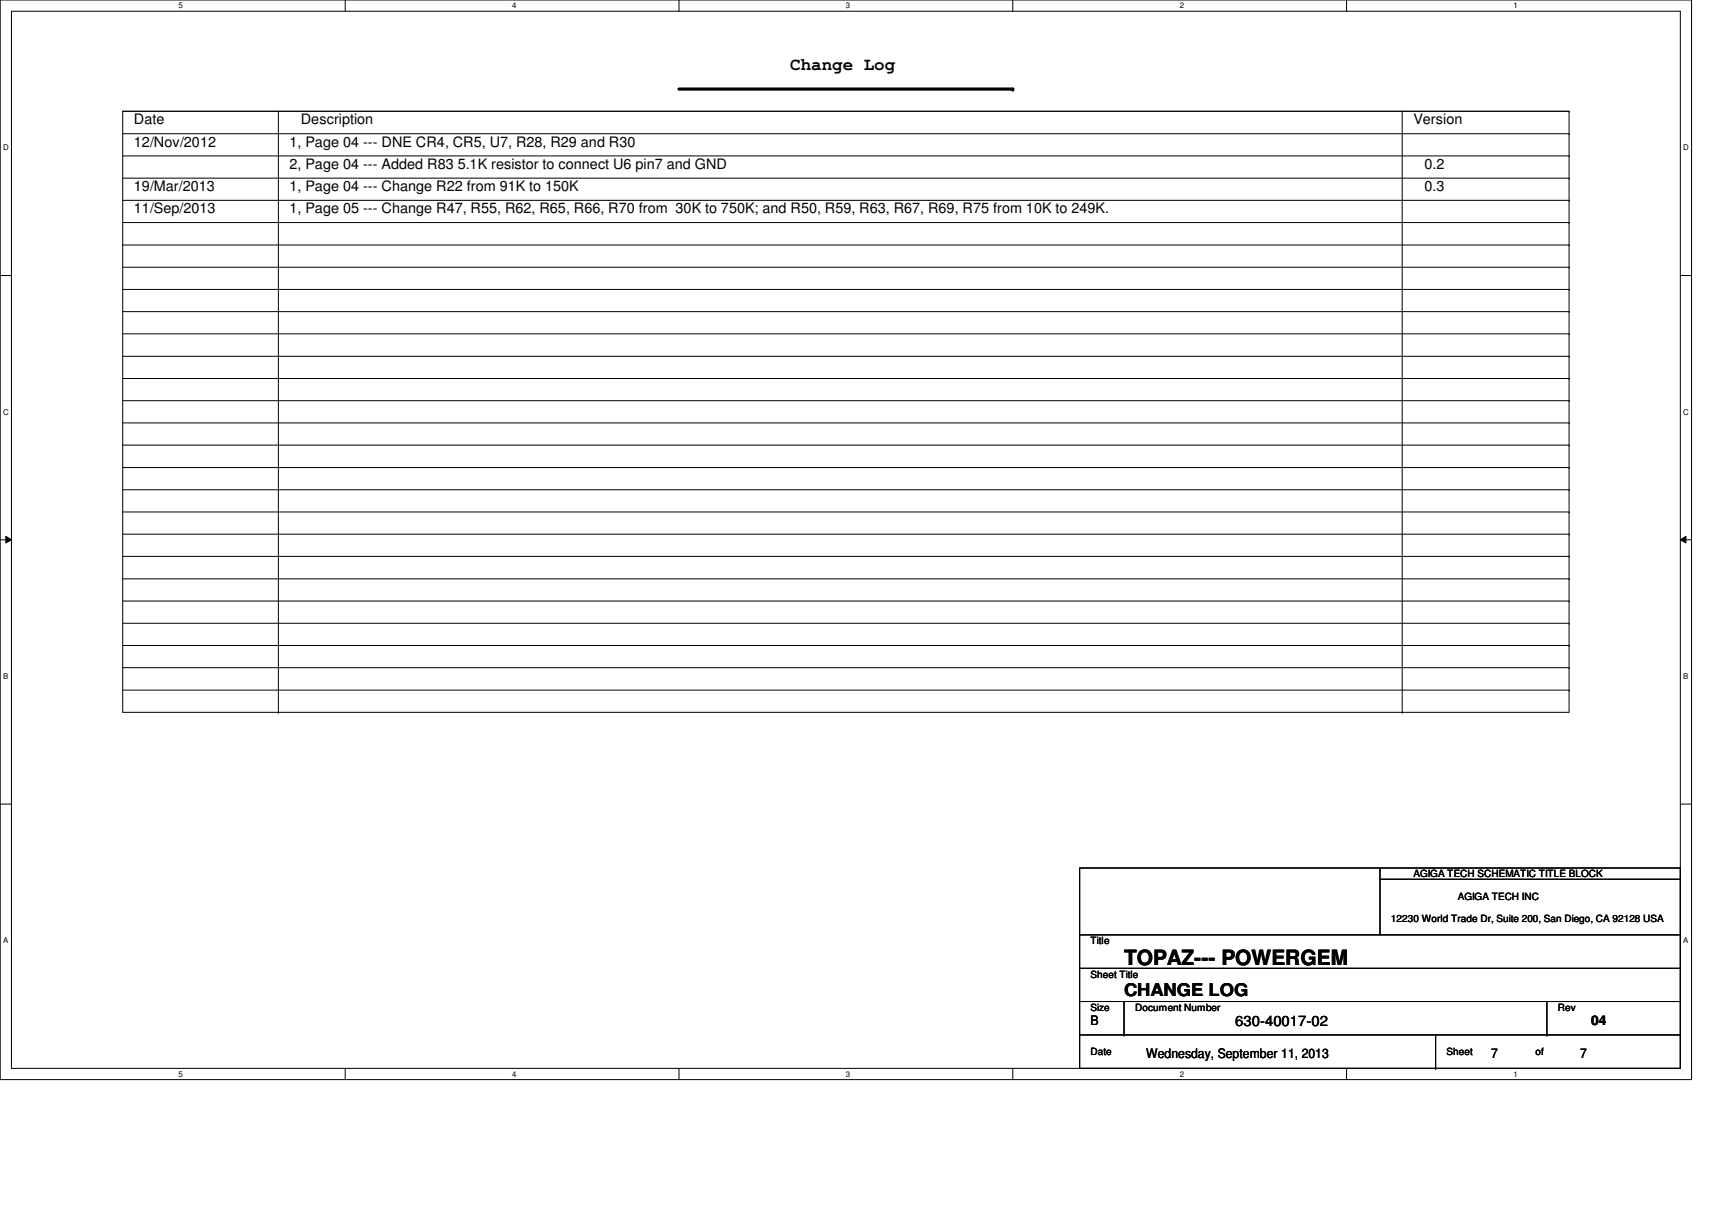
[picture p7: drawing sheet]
<svg xmlns="http://www.w3.org/2000/svg" width="297mm" height="210mm" viewBox="0 0 297 210" stroke-linecap="round" stroke-linejoin="round" font-family="sans-serif">
<path d="M0 0h293.5v187.3h-293.5zM2 1.9h289.5v183.4h-289.5z" fill="none" stroke="#000" stroke-width=".17"/>
<g fill="#fff">
<path d="M30.9 .2h.8v1.5h-.8z"/>
<path d="M30.9 185.5h.8v1.6h-.8z"/>
</g>
<path d="M59.9 0v1.9M59.9 185.3v2" fill="none" stroke="#000" stroke-width=".17"/>
<g fill="#fff">
<path d="M88.9 .2h.7v1.5h-.7z"/>
<path d="M88.9 185.5h.7v1.6h-.7z"/>
</g>
<path d="M117.8 0v1.9M117.8 185.3v2" fill="none" stroke="#000" stroke-width=".17"/>
<g fill="#fff">
<path d="M146.8 .2h.7v1.5h-.7z"/>
<path d="M146.8 185.5h.7v1.6h-.7z"/>
</g>
<path d="M175.7 0v1.9M175.7 185.3v2" fill="none" stroke="#000" stroke-width=".17"/>
<g fill="#fff">
<path d="M204.7 .2h.7v1.5h-.7z"/>
<path d="M204.7 185.5h.7v1.6h-.7z"/>
</g>
<path d="M233.6 0v1.9M233.6 185.3v2" fill="none" stroke="#000" stroke-width=".17"/>
<g fill="#fff">
<path d="M262.6 .2h.8v1.5h-.8z"/>
<path d="M262.6 185.5h.8v1.6h-.8z"/>
<path d="M.5 24.8h1v1.6h-1z"/>
<path d="M292.1 24.8h.9v1.6h-.9z"/>
<path d="M.5 70.7h1v1.5h-1z"/>
<path d="M292.1 70.7h.9v1.5h-.9z"/>
</g>
<path d="M0 47.8h2M291.5 47.8h2" fill="none" stroke="#000" stroke-width=".17"/>
<g fill="#fff">
<path d="M.5 116.5h.9v1.6h-.9z"/>
<path d="M292.1 116.5h.8v1.6h-.8z"/>
</g>
<path d="M0 93.6h2M1 93l1 .6-1 .6zM291.5 93.6l1-.6v1.2zM291.5 93.6h2" fill="none" stroke="#000" stroke-width=".17"/>
<path d="M1 93l1 .6-1 .6zM291.5 93.6l1-.6v1.2z" fill="#000"/>
<g fill="#fff">
<path d="M.5 162.4h.9v1.5h-.9z"/>
<path d="M292.1 162.4h.8v1.5h-.8z"/>
</g>
<g fill="none" stroke="#000" stroke-width=".17">
<path d="M21.3 19.3h250.9v104.3h-250.9zM21.3 19.3h250.9M48.3 19.3v104.3M243.3 19.3v104.3M272.2 19.3h.1M21.3 30.9h250.9M21.3 27.1h250.9M21.3 23.2h250.9M21.3 38.6h250.9M21.3 34.8h250.9M272.2 30.9h.1M272.2 27.1h.1"/>
<path d="M272.2 23.2h.1M272.2 38.6h.1M272.2 34.8h.1M21.3 42.5h250.9M21.3 46.4h250.9M21.3 50.2h250.9M21.3 54.1h250.9M21.3 57.9h250.9M272.2 42.5h.1M272.2 46.4h.1M272.2 50.2h.1M272.2 54.1h.1"/>
<path d="M272.2 57.9h.1M21.3 65.7h250.9M21.3 61.8h250.9M21.3 77.2h250.9M21.3 73.4h250.9M21.3 69.5h250.9M272.2 65.7h.1M272.2 61.8h.1M272.2 77.2h.1M272.2 73.4h.1M272.2 69.5h.1M21.3 81.1h250.9"/>
<path d="M21.3 85h250.9M21.3 88.8h250.9M21.3 96.5h250.9M21.3 92.7h250.9M272.2 81.1h.1M272.2 85h.1M272.2 88.8h.1M272.2 96.5h.1M272.2 92.7h.1M21.3 115.8h250.9M21.3 119.7h250.9M21.3 100.4h250.9"/>
<path d="M21.3 112h250.9M21.3 108.1h250.9M21.3 104.3h250.9M272.2 115.8h.1M272.2 119.7h.1M272.2 100.4h.1M272.2 112h.1M272.2 108.1h.1M272.2 104.3h.1M0 139.5h2M48.3 123.6h.1M243.3 123.6h.1"/>
<path d="M291.5 139.5h2M187.3 150.6h104.2v34.7h-104.2zM239.4 150.6h.1M239.4 150.6v11.6M239.4 152.5h52.1M291.5 152.5h.1M187.3 168h.1M187.3 179.5h.1M187.3 162.2h.1M187.3 168h104.2M187.3 173.7h104.2M187.3 179.5h104.2"/>
<path d="M187.3 162.2h104.2M195 179.5h.1M195 173.7v5.8M249.1 179.5v5.8M268.4 179.5h.1M268.4 173.7v5.8M291.5 173.7h.1M249.1 185.3h.1"/>
</g>
<path d="M117.8 15.5h57.9" fill="none" stroke="#000" stroke-width=".55"/>
<circle cx="175.7" cy="15.5" r=".28" fill="#000"/>
<text font-size="3.6" x="195" y="167.5">TOPAZ--- POWERGEM</text>
<g font-size="3">
<text x="137.1" y="12.2">Change Log</text>
<text x="195" y="172.7">CHANGE LOG</text>
</g>
<g font-size="2.5">
<text x="23.2" y="21.5">Date</text>
<text x="52.2" y="21.5">Description</text>
<text x="245.2" y="21.5">Version</text>
<text x="23.2" y="25.4">12/Nov/2012</text>
<text x="50.2" y="25.4">1, Page 04 --- DNE CR4, CR5, U7, R28, R29 and R30</text>
<text x="50.2" y="29.3">2, Page 04 --- Added R83 5.1K resistor to connect U6 pin7 and GND</text>
<text x="247.1" y="29.3">0.2</text>
<text x="23.2" y="33.1">19/Mar/2013</text>
<text x="50.2" y="33.1">1, Page 04 --- Change R22 from 91K to 150K</text>
<text x="247.1" y="33.1">0.3</text>
<text x="23.2" y="37">11/Sep/2013</text>
<text x="50.2" y="37">1, Page 05 --- Change R47, R55, R62, R65, R66, R70 from 30K to 750K; and R50, R59, R63, R67, R69, R75 from 10K to 249K.</text>
<text x="214.3" y="177.9">630-40017-02</text>
</g>
<g font-size="2.3">
<text x="189.2" y="177.8">B</text>
<text x="276.1" y="177.8">04</text>
<text x="198.9" y="183.6">Wednesday, September 11, 2013</text>
<text x="258.7" y="183.6">7</text>
<text x="274.2" y="183.6">7</text>
</g>
<g font-size="1.7">
<text x="245.2" y="152.2">AGIGA TECH SCHEMATIC TITLE BLOCK</text>
<text x="241.3" y="159.9">12230 World Trade Dr, Suite 200, San Diego, CA 92128 USA</text>
<text x="252.9" y="156">AGIGA TECH INC</text>
<text x="189.2" y="163.8">Title</text>
<text x="189.2" y="169.6">Sheet Title</text>
<text x="189.2" y="175.3">Size</text>
<text x="197" y="175.3">Document Number</text>
<text x="270.3" y="175.3">Rev</text>
<text x="189.2" y="183.1">Date</text>
<text x="251" y="183.1">Sheet</text>
<text x="266.4" y="183.1">of</text>
</g>
<g font-size="1.4">
<text x="30.9" y="1.4">5</text>
<text x="88.9" y="1.4">4</text>
<text x="146.8" y="1.4">3</text>
<text x="204.7" y="1.4">2</text>
<text x="262.6" y="1.4">1</text>
<text x=".5" y="26.1">D</text>
<text x="292.1" y="26.1">D</text>
<text x=".5" y="71.9">C</text>
<text x="292.1" y="71.9">C</text>
<text x=".5" y="117.8">B</text>
<text x="292.1" y="117.8">B</text>
<text x=".5" y="163.6">A</text>
<text x="292.1" y="163.6">A</text>
<text x="30.9" y="186.8">5</text>
<text x="88.9" y="186.8">4</text>
<text x="146.8" y="186.8">3</text>
<text x="204.7" y="186.8">2</text>
<text x="262.6" y="186.8">1</text>
</g>
</svg>
